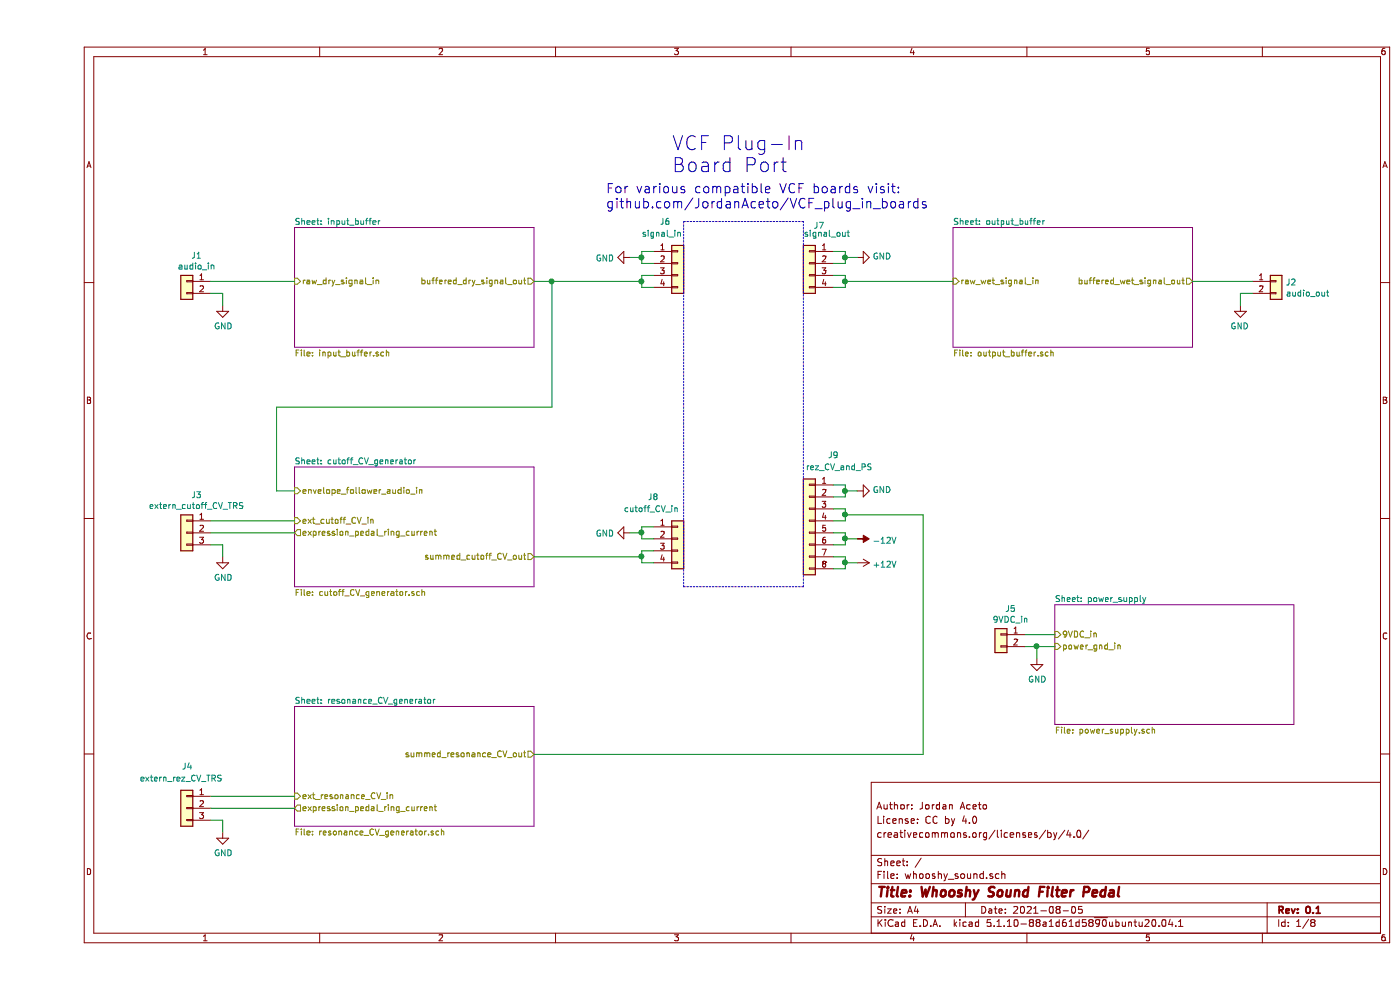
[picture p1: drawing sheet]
EESchema Schematic File Version 4
EELAYER 30 0
EELAYER END
$Descr A4 11693 8268
encoding utf-8
Sheet 1 8
Title "Whooshy Sound Filter Pedal"
Date "2021-08-05"
Rev "0.1"
Comp ""
Comment1 "creativecommons.org/licenses/by/4.0/"
Comment2 "License: CC by 4.0"
Comment3 "Author: Jordan Aceto"
Comment4 ""
$EndDescr
$Sheet
S 2150 1900 2000 1000
U 60C8BA02
F0 "input_buffer" 50
F1 "input_buffer.sch" 50
F2 "raw_dry_signal_in" I L 2150 2350 50 
F3 "buffered_dry_signal_out" O R 4150 2350 50 
$EndSheet
$Sheet
S 7650 1900 2000 1000
U 60C8BA54
F0 "output_buffer" 50
F1 "output_buffer.sch" 50
F2 "raw_wet_signal_in" I L 7650 2350 50 
F3 "buffered_wet_signal_out" O R 9650 2350 50 
$EndSheet
$Comp
L Connector_Generic:Conn_01x04 J6
U 1 1
P 5350 2200
F 0 "J6" H 5200 2550 50  0000 L CNN
F 1 "signal_in" H 5050 2450 50  0000 L CNN
F 2 "Connector_PinSocket_2.54mm:PinSocket_1x04_P2.54mm_Vertical" H 5350 2200 50  0001 C CNN
F 3 "~" H 5350 2200 50  0001 C CNN
	1    5350 2200
	1    0    0    -1  
$EndComp
$Comp
L Connector_Generic:Conn_01x04 J8
U 1 1
P 5350 4500
F 0 "J8" H 5100 4850 50  0000 L CNN
F 1 "cutoff_CV_in" H 4900 4750 50  0000 L CNN
F 2 "Connector_PinSocket_2.54mm:PinSocket_1x04_P2.54mm_Vertical" H 5350 4500 50  0001 C CNN
F 3 "~" H 5350 4500 50  0001 C CNN
	1    5350 4500
	1    0    0    -1  
$EndComp
$Comp
L Connector_Generic:Conn_01x04 J7
U 1 1
P 6450 2200
F 0 "J7" H 6368 2517 50  0000 C CNN
F 1 "signal_out" H 6300 2450 50  0000 C CNN
F 2 "Connector_PinSocket_2.54mm:PinSocket_1x04_P2.54mm_Vertical" H 6450 2200 50  0001 C CNN
F 3 "~" H 6450 2200 50  0001 C CNN
	1    6450 2200
	-1   0    0    -1  
$EndComp
$Comp
L Connector_Generic:Conn_01x08 J9
U 1 1
P 6450 4350
F 0 "J9" H 6250 4900 50  0000 C CNN
F 1 "rez_CV_and_PS" H 6200 4800 50  0000 C CNN
F 2 "Connector_PinSocket_2.54mm:PinSocket_1x08_P2.54mm_Vertical" H 6450 4350 50  0001 C CNN
F 3 "~" H 6450 4350 50  0001 C CNN
	1    6450 4350
	-1   0    0    -1  
$EndComp
$Sheet
S 2150 3900 2000 1000
U 60C8BB05
F0 "cutoff_CV_generator" 50
F1 "cutoff_CV_generator.sch" 50
F2 "summed_cutoff_CV_out" O R 4150 4650 50 
F3 "envelope_follower_audio_in" I L 2150 4100 50 
F4 "ext_cutoff_CV_in" I L 2150 4350 50 
F5 "expression_pedal_ring_current" O L 2150 4450 50 
$EndSheet
$Sheet
S 2150 5900 2000 1000
U 60CB527C
F0 "resonance_CV_generator" 50
F1 "resonance_CV_generator.sch" 50
F2 "summed_resonance_CV_out" O R 4150 6300 50 
F3 "ext_resonance_CV_in" I L 2150 6650 50 
F4 "expression_pedal_ring_current" O L 2150 6750 50 
$EndSheet
$Sheet
S 8500 5050 2000 1000
U 60C8ED37
F0 "power_supply" 50
F1 "power_supply.sch" 50
F2 "9VDC_in" I L 8500 5300 50 
F3 "power_gnd_in" I L 8500 5400 50 
$EndSheet
Wire Notes Line
	5400 1850 5400 4900
Wire Notes Line
	6400 4900 6400 1850
Wire Wire Line
	5150 2200 5050 2200
Wire Wire Line
	5050 2200 5050 2150
Wire Wire Line
	5050 2100 5150 2100
Wire Wire Line
	5150 2300 5050 2300
Wire Wire Line
	5050 2300 5050 2350
Wire Wire Line
	5050 2400 5150 2400
Wire Wire Line
	6650 2200 6750 2200
Wire Wire Line
	6750 2200 6750 2150
Wire Wire Line
	6750 2100 6650 2100
Wire Wire Line
	6650 2300 6750 2300
Wire Wire Line
	6750 2300 6750 2350
Wire Wire Line
	6750 2400 6650 2400
Wire Wire Line
	6650 4150 6750 4150
Wire Wire Line
	6750 4150 6750 4100
Wire Wire Line
	6750 4050 6650 4050
Wire Wire Line
	6650 4250 6750 4250
Wire Wire Line
	6750 4350 6650 4350
Wire Wire Line
	6650 4450 6750 4450
Wire Wire Line
	6750 4450 6750 4500
Wire Wire Line
	6750 4550 6650 4550
Wire Wire Line
	6650 4650 6750 4650
Wire Wire Line
	6750 4650 6750 4700
Wire Wire Line
	6750 4750 6650 4750
Wire Wire Line
	5150 4500 5050 4500
Wire Wire Line
	5050 4500 5050 4450
Wire Wire Line
	5050 4400 5150 4400
Wire Wire Line
	5150 4600 5050 4600
Wire Wire Line
	5050 4600 5050 4650
Wire Wire Line
	5050 4700 5150 4700
Wire Wire Line
	5050 2350 4300 2350
Connection ~ 5050 2350
Wire Wire Line
	5050 2350 5050 2400
Wire Wire Line
	5050 4650 4150 4650
Connection ~ 5050 4650
Wire Wire Line
	5050 4650 5050 4700
Wire Wire Line
	6750 2350 7650 2350
Connection ~ 6750 2350
Wire Wire Line
	6750 2350 6750 2400
$Comp
L power:GND #PWR06
U 1 1
P 6850 2150
F 0 "#PWR06" H 6850 1900 50  0001 C CNN
F 1 "GND" V 6855 2022 50  0000 R CNN
F 2 "" H 6850 2150 50  0001 C CNN
F 3 "" H 6850 2150 50  0001 C CNN
	1    6850 2150
	0    -1   -1   0   
$EndComp
Wire Wire Line
	6850 2150 6750 2150
Connection ~ 6750 2150
Wire Wire Line
	6750 2150 6750 2100
$Comp
L power:GND #PWR07
U 1 1
P 6850 4100
F 0 "#PWR07" H 6850 3850 50  0001 C CNN
F 1 "GND" V 6855 3972 50  0000 R CNN
F 2 "" H 6850 4100 50  0001 C CNN
F 3 "" H 6850 4100 50  0001 C CNN
	1    6850 4100
	0    -1   -1   0   
$EndComp
Wire Wire Line
	6850 4100 6750 4100
Connection ~ 6750 4100
Wire Wire Line
	6750 4100 6750 4050
$Comp
L power:GND #PWR05
U 1 1
P 4950 4450
F 0 "#PWR05" H 4950 4200 50  0001 C CNN
F 1 "GND" V 4955 4322 50  0000 R CNN
F 2 "" H 4950 4450 50  0001 C CNN
F 3 "" H 4950 4450 50  0001 C CNN
	1    4950 4450
	0    1    1    0   
$EndComp
Wire Wire Line
	4950 4450 5050 4450
$Comp
L power:GND #PWR04
U 1 1
P 4950 2150
F 0 "#PWR04" H 4950 1900 50  0001 C CNN
F 1 "GND" V 4955 2022 50  0000 R CNN
F 2 "" H 4950 2150 50  0001 C CNN
F 3 "" H 4950 2150 50  0001 C CNN
	1    4950 2150
	0    1    1    0   
$EndComp
Wire Wire Line
	4950 2150 5050 2150
Connection ~ 5050 2150
Wire Wire Line
	5050 2150 5050 2100
Connection ~ 5050 4450
Wire Wire Line
	5050 4450 5050 4400
$Comp
L power:+12V #PWR09
U 1 1
P 6850 4700
F 0 "#PWR09" H 6850 4550 50  0001 C CNN
F 1 "+12V" V 6865 4828 50  0000 L CNN
F 2 "" H 6850 4700 50  0001 C CNN
F 3 "" H 6850 4700 50  0001 C CNN
	1    6850 4700
	0    1    1    0   
$EndComp
Wire Wire Line
	6850 4700 6750 4700
Connection ~ 6750 4700
Wire Wire Line
	6750 4700 6750 4750
$Comp
L power:-12V #PWR08
U 1 1
P 6850 4500
F 0 "#PWR08" H 6850 4600 50  0001 C CNN
F 1 "-12V" V 6865 4628 50  0000 L CNN
F 2 "" H 6850 4500 50  0001 C CNN
F 3 "" H 6850 4500 50  0001 C CNN
	1    6850 4500
	0    1    1    0   
$EndComp
Wire Wire Line
	6850 4500 6750 4500
Connection ~ 6750 4500
Wire Wire Line
	6750 4500 6750 4550
Wire Notes Line
	6400 1850 5400 1850
Wire Notes Line
	5400 4900 6400 4900
$Comp
L Connector_Generic:Conn_01x03 J3
U 1 1
P 1250 4450
F 0 "J3" H 1168 4767 50  0000 C CNN
F 1 "extern_cutoff_CV_TRS" H 1168 4676 50  0000 C CNN
F 2 "Connector_PinHeader_2.54mm:PinHeader_1x03_P2.54mm_Vertical" H 1250 4450 50  0001 C CNN
F 3 "~" H 1250 4450 50  0001 C CNN
	1    1250 4450
	-1   0    0    -1  
$EndComp
Wire Wire Line
	1450 4350 2150 4350
Wire Wire Line
	1450 4450 2150 4450
$Comp
L power:GND #PWR02
U 1 1
P 1550 4650
F 0 "#PWR02" H 1550 4400 50  0001 C CNN
F 1 "GND" H 1555 4477 50  0000 C CNN
F 2 "" H 1550 4650 50  0001 C CNN
F 3 "" H 1550 4650 50  0001 C CNN
	1    1550 4650
	1    0    0    -1  
$EndComp
Wire Wire Line
	1550 4650 1550 4550
Wire Wire Line
	1550 4550 1450 4550
$Comp
L Connector_Generic:Conn_01x03 J4
U 1 1
P 1250 6750
F 0 "J4" H 1200 7100 50  0000 L CNN
F 1 "extern_rez_CV_TRS" H 950 7000 50  0000 L CNN
F 2 "Connector_PinHeader_2.54mm:PinHeader_1x03_P2.54mm_Vertical" H 1250 6750 50  0001 C CNN
F 3 "~" H 1250 6750 50  0001 C CNN
	1    1250 6750
	-1   0    0    -1  
$EndComp
Wire Wire Line
	1450 6650 2150 6650
Wire Wire Line
	1450 6750 2150 6750
$Comp
L power:GND #PWR03
U 1 1
P 1550 6950
F 0 "#PWR03" H 1550 6700 50  0001 C CNN
F 1 "GND" H 1555 6777 50  0000 C CNN
F 2 "" H 1550 6950 50  0001 C CNN
F 3 "" H 1550 6950 50  0001 C CNN
	1    1550 6950
	1    0    0    -1  
$EndComp
Wire Wire Line
	1550 6950 1550 6850
Wire Wire Line
	1550 6850 1450 6850
Wire Wire Line
	2150 4100 2000 4100
Wire Wire Line
	2000 3400 4300 3400
Wire Wire Line
	4300 3400 4300 2350
Wire Wire Line
	2000 3400 2000 4100
Connection ~ 4300 2350
Wire Wire Line
	4300 2350 4150 2350
Wire Wire Line
	1550 2450 1450 2450
Wire Wire Line
	1550 2550 1550 2450
$Comp
L power:GND #PWR01
U 1 1
P 1550 2550
F 0 "#PWR01" H 1550 2300 50  0001 C CNN
F 1 "GND" H 1555 2377 50  0000 C CNN
F 2 "" H 1550 2550 50  0001 C CNN
F 3 "" H 1550 2550 50  0001 C CNN
	1    1550 2550
	1    0    0    -1  
$EndComp
Wire Wire Line
	1450 2350 2150 2350
$Comp
L Connector_Generic:Conn_01x02 J1
U 1 1
P 1250 2350
F 0 "J1" H 1168 2567 50  0000 C CNN
F 1 "audio_in" H 1168 2476 50  0000 C CNN
F 2 "Connector_PinHeader_2.54mm:PinHeader_1x02_P2.54mm_Vertical" H 1250 2350 50  0001 C CNN
F 3 "~" H 1250 2350 50  0001 C CNN
	1    1250 2350
	-1   0    0    -1  
$EndComp
Wire Wire Line
	10050 2450 10150 2450
Wire Wire Line
	10050 2550 10050 2450
$Comp
L power:GND #PWR011
U 1 1
P 10050 2550
F 0 "#PWR011" H 10050 2300 50  0001 C CNN
F 1 "GND" H 10055 2377 50  0000 C CNN
F 2 "" H 10050 2550 50  0001 C CNN
F 3 "" H 10050 2550 50  0001 C CNN
	1    10050 2550
	-1   0    0    -1  
$EndComp
Wire Wire Line
	10150 2350 9650 2350
$Comp
L Connector_Generic:Conn_01x02 J2
U 1 1
P 10350 2350
F 0 "J2" H 10430 2342 50  0000 L CNN
F 1 "audio_out" H 10430 2251 50  0000 L CNN
F 2 "Connector_PinHeader_2.54mm:PinHeader_1x02_P2.54mm_Vertical" H 10350 2350 50  0001 C CNN
F 3 "~" H 10350 2350 50  0001 C CNN
	1    10350 2350
	1    0    0    -1  
$EndComp
Wire Wire Line
	8350 5400 8250 5400
Wire Wire Line
	8350 5500 8350 5400
$Comp
L power:GND #PWR010
U 1 1
P 8350 5500
F 0 "#PWR010" H 8350 5250 50  0001 C CNN
F 1 "GND" H 8355 5327 50  0000 C CNN
F 2 "" H 8350 5500 50  0001 C CNN
F 3 "" H 8350 5500 50  0001 C CNN
	1    8350 5500
	1    0    0    -1  
$EndComp
Wire Wire Line
	8250 5300 8500 5300
$Comp
L Connector_Generic:Conn_01x02 J5
U 1 1
P 8050 5300
F 0 "J5" H 7968 5517 50  0000 C CNN
F 1 "9VDC_in" H 7968 5426 50  0000 C CNN
F 2 "Connector_PinHeader_2.54mm:PinHeader_1x02_P2.54mm_Vertical" H 8050 5300 50  0001 C CNN
F 3 "~" H 8050 5300 50  0001 C CNN
	1    8050 5300
	-1   0    0    -1  
$EndComp
Text Notes 5300 1450 0    118  ~ 0
VCF Plug-In \nBoard Port
Text Notes 4750 1750 0    79   ~ 0
For various compatible VCF boards visit:\ngithub.com/JordanAceto/VCF_plug_in_boards
Wire Wire Line
	6750 4250 6750 4300
Wire Wire Line
	7400 6300 7400 4300
Wire Wire Line
	7400 4300 6750 4300
Wire Wire Line
	4150 6300 7400 6300
Connection ~ 6750 4300
Wire Wire Line
	6750 4300 6750 4350
Wire Wire Line
	8350 5400 8500 5400
Connection ~ 8350 5400
$EndSCHEMATC
